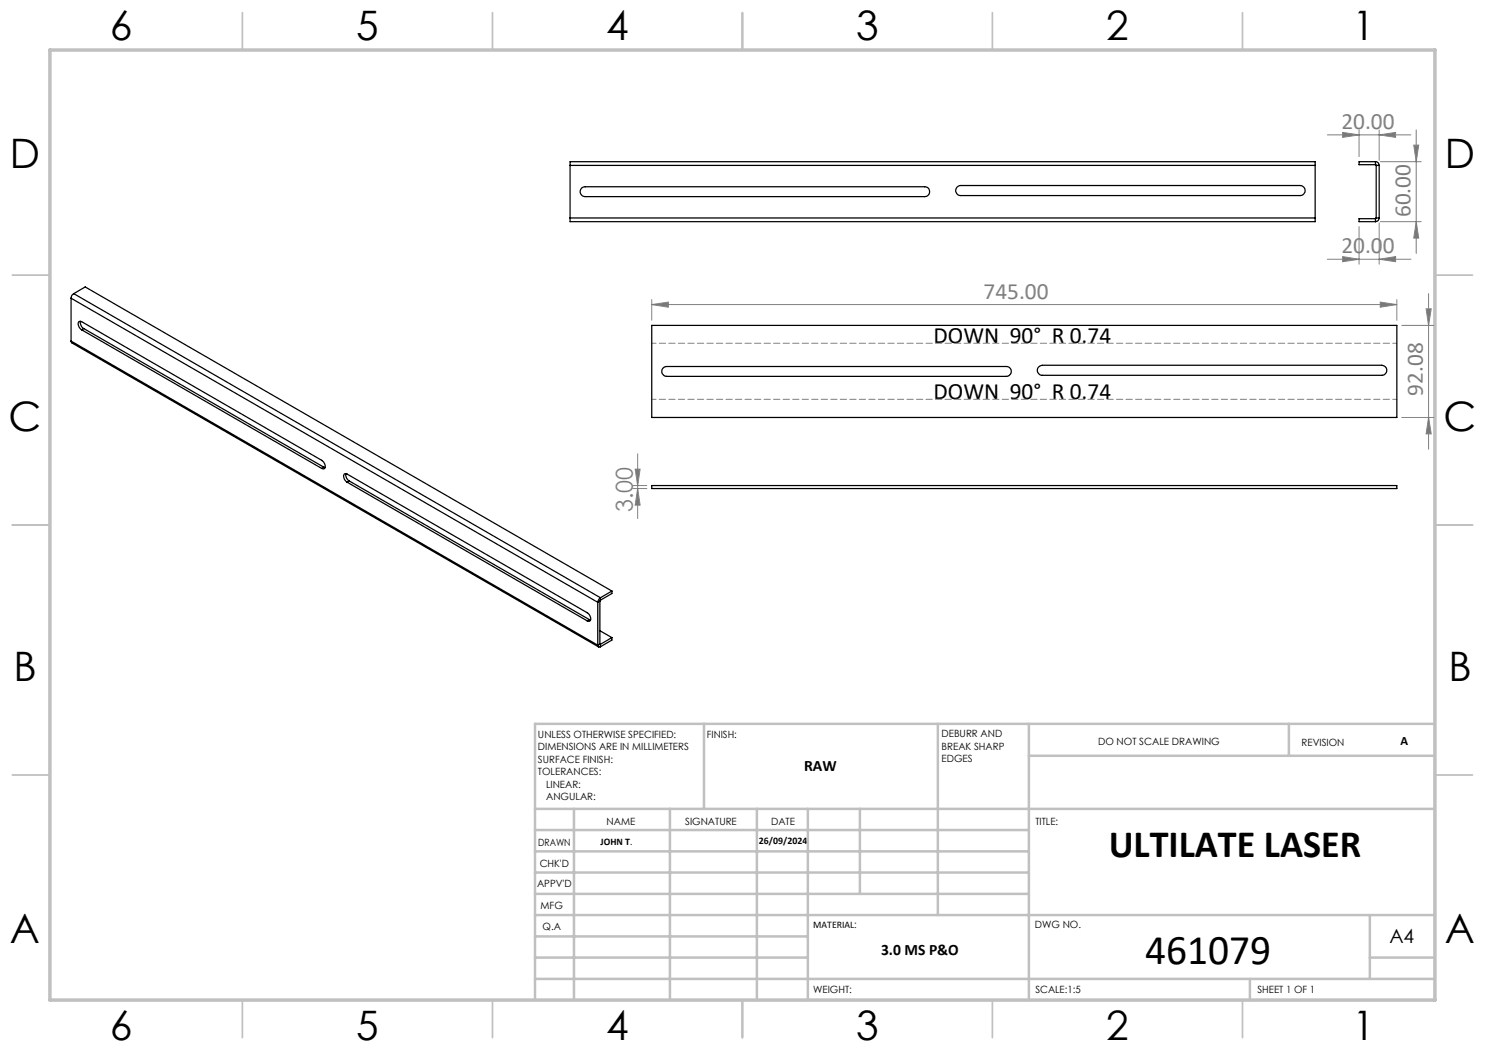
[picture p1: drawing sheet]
<svg xmlns="http://www.w3.org/2000/svg" width="297mm" height="210mm" viewBox="0 0 297 210" stroke-linecap="round" stroke-linejoin="round" font-family="sans-serif">
<g fill="none" stroke="#808080" stroke-width=".2">
<path d="M265.5 27h16.7M268.5 26.5l3.3 .5-3.3 .5zM271.8 26v5.3M275.8 27l3.3-.5v1zM275.8 26v6.1M276.1 32.3h8.1M282.8 29h.9l-.5 3.3zM283.2 26v24.7M130.4 59.9v4.2M265.5 51.8h16.7M268.5 51.3l3.3 .5-3.3 .5zM271.8 45.3v7.5"/>
<path d="M275.8 51.8l3.3-.5v1zM275.8 44.6v8.2M276.1 44.3h8.1M279.4 59.9v4.2M283.2 44.3l.5 3.3h-.9zM285.7 58.7v31.1M130.4 60.9l3.3-.5v1zM130.4 60.9h149M276 60.4l3.4 .5-3.4 .5zM280.4 65.1h6.3M285.2 61.8h1l-.5 3.3zM126.5 97.1h2.9"/>
<path d="M126.5 97.7h2.9M127 93.8h1l-.5 3.3zM127.5 97.7l.5 3.3h-1zM127.5 90.8v12.9M280.4 83.5h6.3M285.7 83.5l.5 3.3h-1z"/>
</g>
<path d="M130.4 79.9h149M279.4 68.7h-149" fill="none" stroke="#808080" stroke-width=".2" stroke-dasharray="1.3 .6" stroke-dashoffset=".4"/>
<g fill="none" stroke="#c0c0c0" stroke-width=".35">
<path d="M48.5 2.5v7.5M98.5 2.5v7.5M148.5 2.5v7.5M198.5 2.5v7.5M248.5 2.5v7.5M2.5 55h7.5M287 55h7.5M2.5 105h7.5M287 105h7.5M2.5 155h7.5M287 155h7.5M48.5 200v7.5"/>
<path d="M98.5 200v7.5M148.5 200v7.5M198.5 200v7.5M248.5 200v7.5"/>
</g>
<g fill="none" stroke="#c0c0c0" stroke-width=".5">
<path d="M140.8 144.8v17M187.6 144.8v38.2M205.8 144.8v55.2M205.8 151.2h81.2M257.8 144.8v6.4M287 144.8h-180v55.2M107 161.8h180M107 178.8h98.8M107 174.5h98.8M107 170.3h98.8M107 166h98.8M114.8 161.8v38.2"/>
<path d="M134 161.8v38.2M151.4 161.8v38.2M161.6 161.8v38.2M172 161.8v17M107 195.8h180M107 191.5h54.6M107 187.3h54.6M107 183h180M250 195.8v4.2M274 191.5h13M274 183v12.8"/>
</g>
<path d="M10 10h277v190h-277z" fill="none" stroke="#c0c0c0" stroke-width=".7"/>
<g fill="#808080">
<path d="M130.4 60.9l3.3-.5v1zM276 60.4l3.4 .5-3.4 .5z"/>
<path d="M285.7 83.5l.5 3.3h-1zM285.2 61.8h1l-.5 3.3z"/>
<path d="M127 93.8h1l-.5 3.3zM127.5 97.7l.5 3.3h-1z"/>
<path d="M282.8 29h.9l-.5 3.3zM283.2 44.3l.5 3.3h-.9z"/>
<path d="M268.5 26.5l3.3 .5-3.3 .5zM275.8 27l3.3-.5v1zM268.5 51.3l3.3 .5-3.3 .5zM275.8 51.8l3.3-.5v1z"/>
</g>
<g fill="none" stroke="#000" stroke-width=".25">
<path d="M114 33.1v-.8h149v.8M114 33.1h149M114 33.1v10.5M116.3 37.7l.8-.3h67.8a.99 .99 0 0 1 1 .9 .99 .99 0 0 1-1 1h-67.8a1 1 0 0 1-1-.6 1 1 0 0 1 .2-1zM191.4 37.5l.7-.4h67.9a1.01 1.01 0 0 1 1 1 1.01 1.01 0 0 1-1 1h-67.9a1.02 1.02 0 0 1-.9-.6 1.02 1.02 0 0 1 .2-1zM263 33.1v10.5M275.1 32.3a.72 .72 0 0 1 .7 .8M275.1 32.9l.1 .2M275.1 32.3h-3.3v.6h3.3M275.1 32.3v.6M275.2 33.1h.6M275.2 33.1v10.5"/>
<path d="M275.8 33.1v10.5M14.2 59.6l105.4 60.9M14.2 59.6v8.6M14.7 58.7l-.3 .4-.2 .5M14.7 58.7l105.4 60.8M14.7 58.7l2.3-1.3 105.4 60.8M114 43.6v.7h149v-.7M114 43.6h149M275.1 43.7h-3.3v.6h3.3M275.1 43.7v.6M275.2 43.6l-.1 .1M275.2 43.6h.6"/>
<path d="M275.8 43.6a.72 .72 0 0 1-.7 .7M14.2 68.2l.2 .4 105.3 60.8M14.2 68.2l105.4 60.8M16.1 64.3l.1 .8 .6 .6M16.3 66a1.25 1.25 0 0 1-.5-1.7h.5l48 27.8a1.25 1.25 0 0 1 .6 1.6h-.6M16.3 66l48 27.7M16.8 65.7l-.5 .3M16.8 65.7l48 27.7M130.4 65.1h149v18.4h-149zM132.6 73.6l.7-.3h68a.99 .99 0 0 1 1 1 .99 .99 0 0 1-1 1h-68a.98 .98 0 0 1-.9-.6 .98 .98 0 0 1 .2-1.1zM207.7 73.4l.8-.3h67.9a1.01 1.01 0 0 1 1 1 1.01 1.01 0 0 1-1 1h-67.9a.99 .99 0 0 1-1-.6 .99 .99 0 0 1 .2-1.1zM64.8 93.4l.2 .1"/>
<path d="M64.8 93.4l-.5 .3M69.2 94.7l.1 .9 .6 .6M69.4 96.4a1.25 1.25 0 0 1-.5-1.6h.5l48 27.7a1.25 1.25 0 0 1 .6 1.7h-.6M69.4 96.4l48 27.8M69.9 96.2l-.5 .2M69.9 96.2l48 27.7M130.4 97.1h149v.6h-149zM120.1 119.5l-.4 .4-.1 .6M120.1 119.5v.5M122.4 118.2l-2.3 1.3M122.4 118.2v.5l-2.3 1.3M117.9 123.9l.2 .1"/>
<path d="M117.9 123.9l-.5 .3M119.6 129a.33 .33 0 0 0 .1 .4 .33 .33 0 0 0 .4 0M119.6 120.5v8.5M120 128.8l.1 .1M120 120.2l-.4 .3M120 120.2v8.6M120 128.8l-.4 .2M120 126.1l2.4 1.4M120.1 120l-.1 .2M120.1 128.9v.5M122.4 127.5v.5l-2.3 1.4M122.4 127.5l-2.3 1.4"/>
</g>
<text font-size="8.5" x="229" y="192.8">461079</text>
<g font-size="8.1">
<text x="22" y="8">6</text>
<text x="71.2" y="8">5</text>
<text x="121.2" y="8">4</text>
<text x="171.3" y="8">3</text>
<text x="221.3" y="8">2</text>
<text x="270.5" y="8">1</text>
<text x="2" y="33.6">D</text>
<text x="289" y="33.6">D</text>
<text x="1.7" y="86.1">C</text>
<text x="288.7" y="86.1">C</text>
<text x="2.7" y="136.1">B</text>
<text x="289.7" y="136.1">B</text>
<text x="2" y="188.6">A</text>
<text x="289" y="188.6">A</text>
<text x="22" y="208">6</text>
<text x="71.2" y="208">5</text>
<text x="121.2" y="208">4</text>
<text x="171.3" y="208">3</text>
<text x="221.3" y="208">2</text>
<text x="270.5" y="208">1</text>
</g>
<text font-size="7.8" x="221.8" y="171.3">ULTILATE LASER</text>
<g font-size="4.7" fill="#808080">
<text x="268.3" y="25.8">20.00</text>
<text x="282.1" y="43.5" transform="rotate(-90 282.1 43.5)">60.00</text>
<text x="268.3" y="50.7">20.00</text>
<text x="196.7" y="59.7">745.00</text>
<text x="284.6" y="79.1" transform="rotate(-90 284.6 79.1)">92.08</text>
<text x="126.5" y="102.4" transform="rotate(-90 126.5 102.4)">3.00</text>
</g>
<g font-size="4.7">
<text x="186.7" y="68.6">DOWN 90° R 0.74</text>
<text x="186.7" y="79.7">DOWN 90° R 0.74</text>
</g>
<text font-size="3.9" x="277.9" y="188.5">A4</text>
<g font-size="3.2">
<text x="160.8" y="154.3">RAW</text>
<text x="176.2" y="190.9">3.0 MS P&amp;O</text>
</g>
<text font-size="2.5" x="280.1" y="149">A</text>
<g font-size="2">
<text x="107.6" y="147.6">UNLESS OTHERWISE SPECIFIED:</text>
<text x="141.4" y="147.6">FINISH:</text>
<text x="188.3" y="147.5">DEBURR AND</text>
<text x="188.3" y="150">BREAK SHARP</text>
<text x="219.6" y="149">DO NOT SCALE DRAWING</text>
<text x="260.3" y="149.2">REVISION</text>
<text x="107.6" y="150.1">DIMENSIONS ARE IN MILLIMETERS</text>
<text x="107.6" y="152.6">SURFACE FINISH:</text>
<text x="107.6" y="155.1">TOLERANCES:</text>
<text x="188.3" y="152.5">EDGES</text>
<text x="109.2" y="157.6">LINEAR:</text>
<text x="109.2" y="160.1">ANGULAR:</text>
<text x="121.3" y="165">NAME</text>
<text x="137" y="164.9">SIGNATURE</text>
<text x="154.2" y="164.9">DATE</text>
<text x="207.1" y="164.9">TITLE:</text>
<text x="107.6" y="169.1">DRAWN</text>
<text x="107.9" y="173.3">CHK'D</text>
<text x="120.1" y="169">JOHN T.</text>
<text x="151.8" y="168.9">26/09/2024</text>
<text x="107.4" y="177.4">APPV'D</text>
<text x="108.1" y="181.8">MFG</text>
<text x="108.5" y="186">Q.A</text>
<text x="162.6" y="185.5">MATERIAL:</text>
<text x="207" y="185.5">DWG NO.</text>
<text x="162.6" y="198.5">WEIGHT:</text>
<text x="207.1" y="198.6">SCALE:1:5</text>
<text x="251.5" y="198.6">SHEET 1 OF 1</text>
</g>
</svg>
